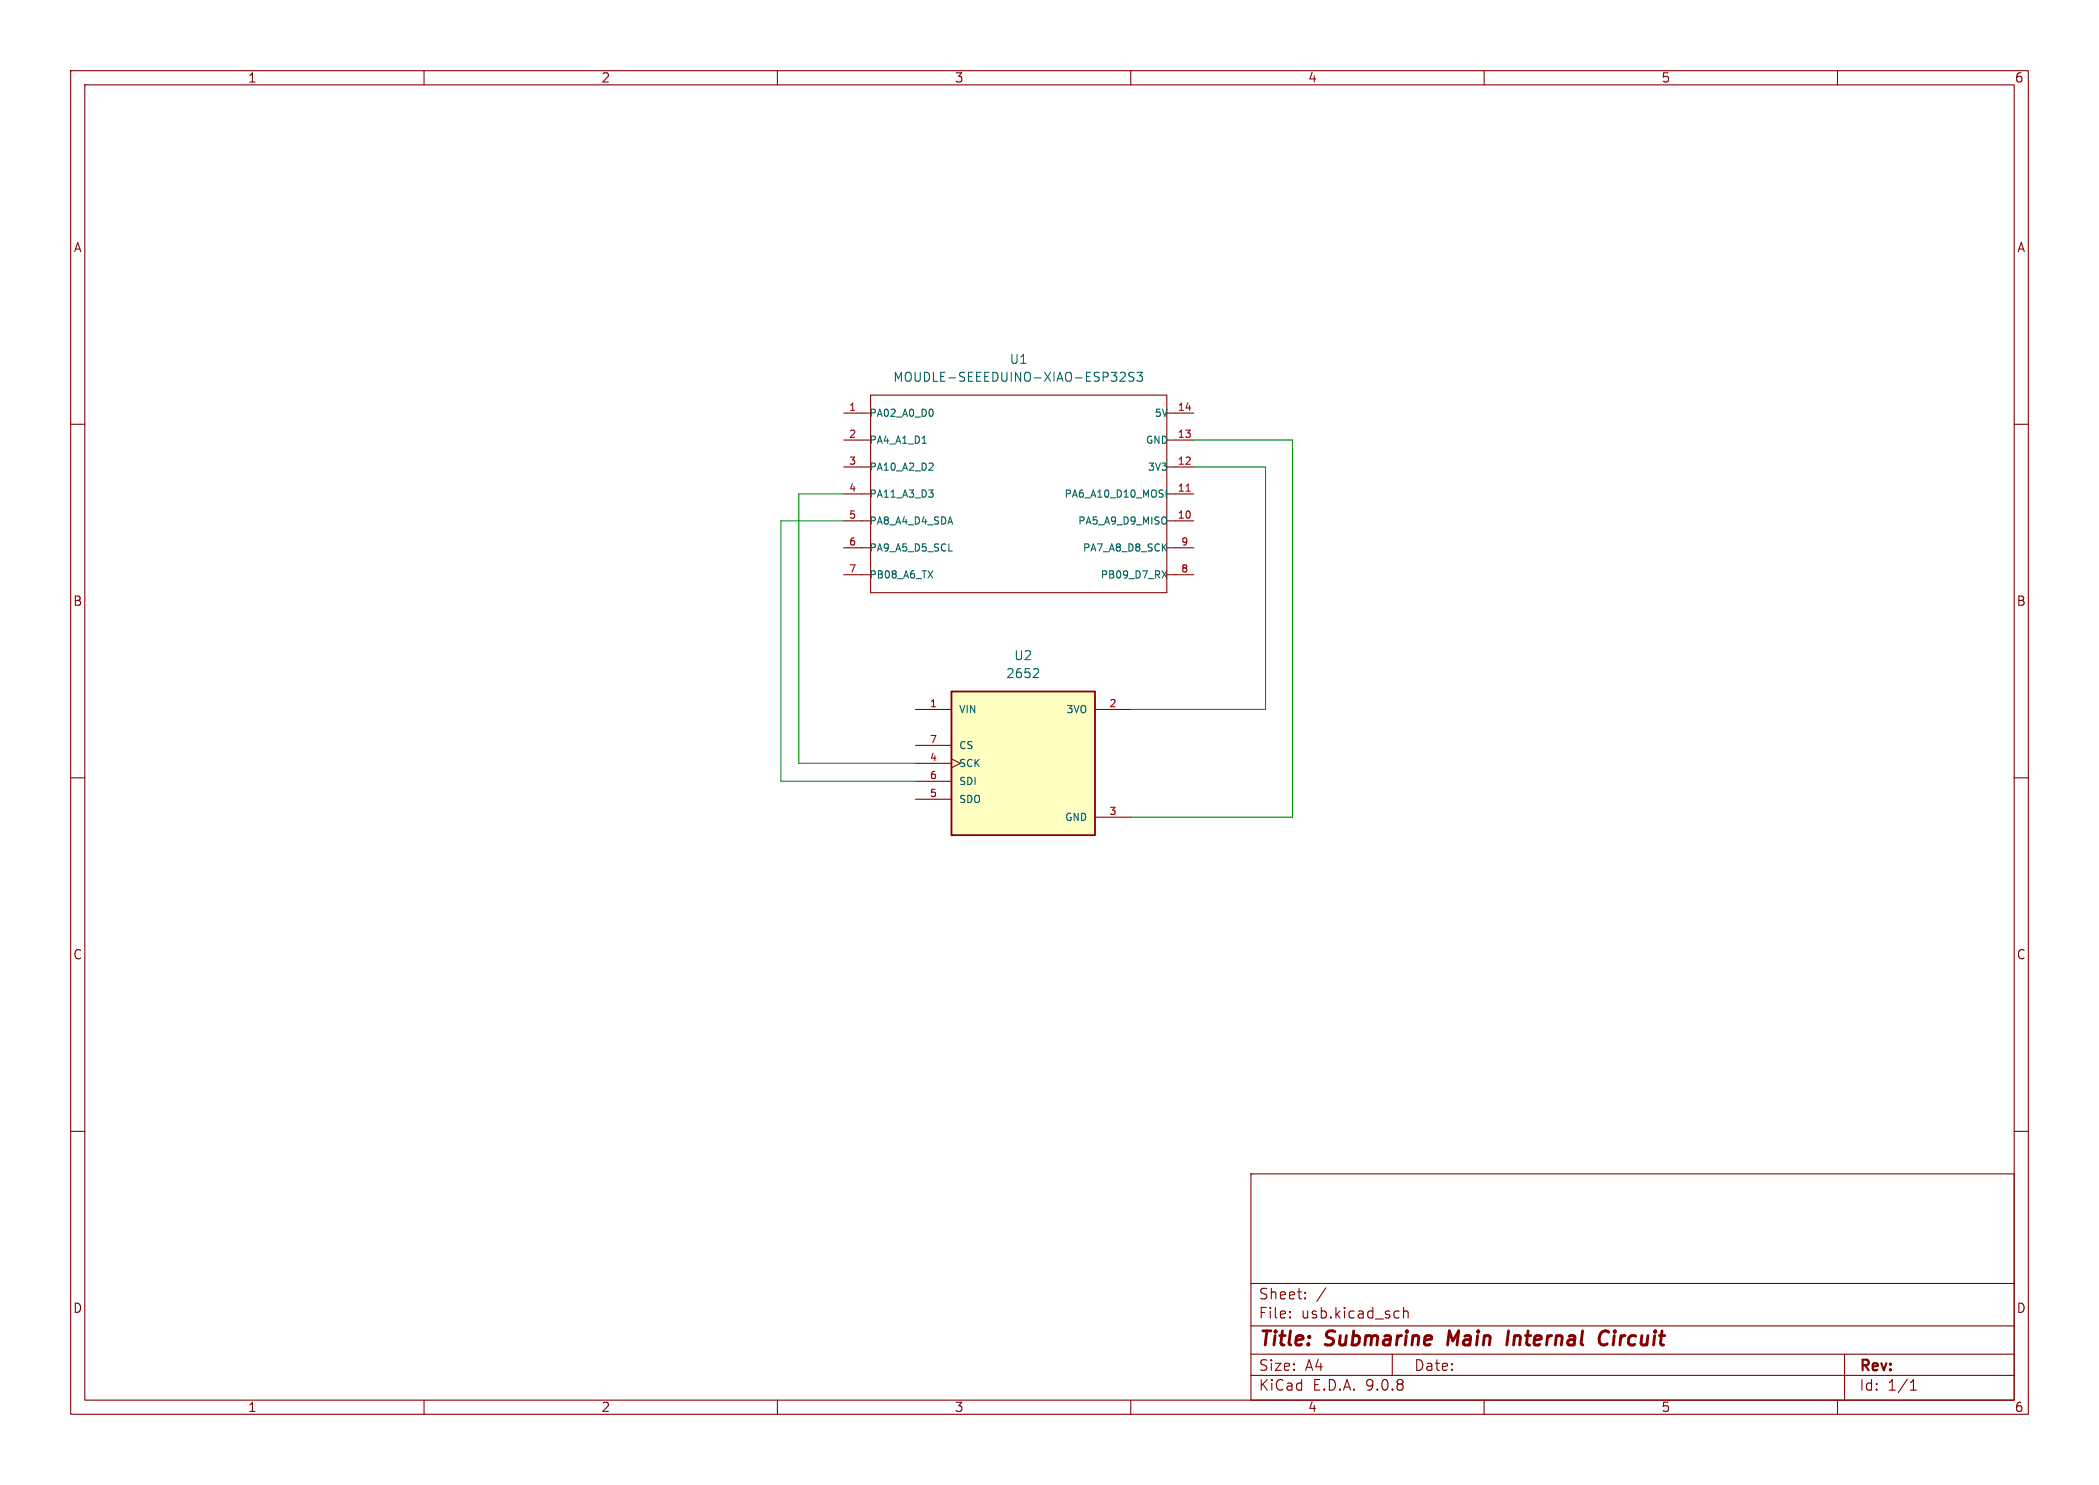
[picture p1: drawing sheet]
<svg xmlns="http://www.w3.org/2000/svg" width="297mm" height="210mm" viewBox="0 0 297 210" stroke-linecap="round" stroke-linejoin="round" font-family="sans-serif">
<g fill="none" stroke="#840000" stroke-width=".15">
<path d="M10 10h277v190h-277zM12 12h273v186h-273zM60 10v2M110 10v2M160 10v2M210 10v2M260 10v2M10 60h2M285 60h2M10 110h2M285 110h2M10 160h2"/>
<path d="M177 166h108v32h-108zM285 160h2M60 198v2M110 198v2M160 198v2M177 194.5h108M177 191.5h108M177 187.5h108M177 181.5h108M182.5 186.3h.1l-.1 .1M182.5 186.3v.1M182.5 185.5v.1"/>
<path d="M182.5 185.5h.1l-.1 .1M184.7 183.6v.1M184.7 183.6h-.1l.1 .1M184.7 182.8v.1M184.7 182.8h-.1l.1 .1M187.6 182.1l-1.3 2M197 191.5v3M197.8 185.4l.2 .1M198 186.3l-.2 .1M198.6 184.9v1.5M198.6 185.5a.37 .37 0 0 1 .6 .1v.8M210 198v2"/>
<path d="M260 198v2M261 191.5v6.5M270.3 196.6h.9M270.3 195.5l.4-.4v1.5"/>
</g>
<path d="M205.1 188.2l-.3 2M213.5 188.2l-.3 2M227.6 188.4a.8 .8 0 0 0-.9-.1 .8 .8 0 0 0-.4 .8 .76 .76 0 0 0 .1 .9 .76 .76 0 0 0 .9 .1l.1-.1" fill="none" stroke="#840000" stroke-width=".4"/>
<path d="M134.6 97.8h20.3v20.3h-20.3z" fill="#ffffc2"/>
<path d="M134.6 97.8h20.3v20.3h-20.3z" fill="none" stroke="#840000" stroke-width=".25"/>
<g fill="none" stroke="#840000" stroke-width=".15">
<path d="M119.4 58.4h3.8M123.2 55.9h41.9v27.9h-41.9zM165.1 58.4h3.8M119.4 62.2h3.8M119.4 66h3.8M119.4 69.9h3.8M119.4 73.7h3.8M119.4 77.5h3.8M165.1 62.2h3.8M165.1 66h3.8M165.1 69.9h3.8M165.1 73.7h3.8"/>
<path d="M165.1 77.5h3.8M119.4 81.3h3.8M165.1 81.3h3.8M129.5 100.3h5.1M129.5 105.4h5.1M129.5 108h5.1M129.5 110.5h5.1M129.5 113h5.1M134.6 107.3l1.3 .7-1.3 .6M154.9 100.3h5.1M154.9 115.6h5.1"/>
</g>
<g fill="none" stroke="#006464" stroke-width=".15">
<path d="M131.9 58l.1 .3-.1 .5M158.5 52.8l.2-.2h.3l.2 .2v.2v.2l-.8 .7h.8M160.4 52.7l-.4-.1-.2 .2v.3l.5 .3 .1 .3-.2 .2h-.5M160.9 52.6h.8l-.5 .5 .4 .2v.5l-.2 .1h-.4l-.1-.1M130.5 62.7h.6M131.4 69.3h.6l-.3 .4M131.8 65.5l.2 .2v.2l-.6 .6h.6M131.9 69.7l.1 .2-.1 .4M134.3 77.9h.4M165 73.3v.7M165 69.3v1M131.3 80.7l.7 1"/>
<path d="M132 80.7l-.7 1M146.7 94.6l.3 .2-.1 .3-.7 .7h.8M164.4 80.7l.7 1M165.1 80.7l-.7 1"/>
</g>
<path d="M167.8 69.5h.6" fill="none" stroke="#a90000" stroke-width=".15"/>
<path d="M119.4 73.7h-8.9v36.8h19M119.4 69.9h-6.4v38.1h16.5M168.9 66h10.2v34.3h-19.1M168.9 62.2h14v53.4h-22.9" fill="none" stroke="#009600" stroke-width=".15"/>
<g font-size="2.8" fill="#840000">
<text x="178" y="190.9">Title:</text>
<text x="187.7" y="190.9">Submarine</text>
<text x="205.7" y="190.9">Main</text>
<text x="214.9" y="190.9">Internal</text>
<text x="228.7" y="190.9">Circuit</text>
</g>
<g font-size="2.1" fill="#840000">
<text x="178" y="184">Sheet:</text>
<text x="178" y="186.7">File:</text>
<text x="184.1" y="186.7">usb.kicad_sch</text>
<text x="178" y="196.9">KiCad</text>
<text x="178" y="194.1">Size:</text>
<text x="184.7" y="194.1">A4</text>
<text x="185.7" y="196.9">E.D.A.</text>
<text x="193.3" y="196.9">9.0.8</text>
<text x="200" y="194.1">Date:</text>
<text x="263" y="194.3">Rev:</text>
<text x="263" y="196.9">Id:</text>
<text x="267.1" y="196.9">1/1</text>
</g>
<g font-size="1.8" fill="#840000">
<text x="35" y="11.9">1</text>
<text x="85" y="11.9">2</text>
<text x="135" y="11.9">3</text>
<text x="185" y="11.9">4</text>
<text x="235" y="11.9">5</text>
<text x="285" y="11.9">6</text>
<text x="10.3" y="35.9">A</text>
<text x="285.3" y="35.9">A</text>
<text x="10.3" y="85.9">B</text>
<text x="285.3" y="85.9">B</text>
<text x="10.3" y="135.9">C</text>
<text x="285.3" y="135.9">C</text>
<text x="10.3" y="185.9">D</text>
<text x="285.3" y="185.9">D</text>
<text x="35" y="199.9">1</text>
<text x="85" y="199.9">2</text>
<text x="135" y="199.9">3</text>
<text x="185" y="199.9">4</text>
<text x="235" y="199.9">5</text>
<text x="285" y="199.9">6</text>
</g>
<g font-size="1.8" fill="#006464">
<text x="142.8" y="51.7">U1</text>
<text x="126.3" y="54.2">MOUDLE-SEEEDUINO-XIAO-ESP32S3</text>
<text x="143.4" y="93.6">U2</text>
<text x="142.3" y="96.1">2652</text>
</g>
<g font-size="1.4" fill="#a90000">
<text x="120" y="58.2">1</text>
<text x="166.5" y="58.2">14</text>
<text x="120" y="62">2</text>
<text x="120" y="65.8">3</text>
<text x="166.5" y="62">13</text>
<text x="166.5" y="65.8">12</text>
<text x="120" y="69.6">4</text>
<text x="166.5" y="69.6">11</text>
<text x="120" y="73.4">5</text>
<text x="120" y="77.2">6</text>
<text x="166.5" y="73.4">10</text>
<text x="167" y="77.2">9</text>
<text x="120" y="81">7</text>
<text x="167" y="81">8</text>
<text x="131.5" y="100.1">1</text>
<text x="156.9" y="100.1">2</text>
<text x="131.5" y="105.2">7</text>
<text x="131.5" y="107.7">4</text>
<text x="131.5" y="110.2">6</text>
<text x="131.5" y="112.8">5</text>
<text x="156.9" y="115.3">3</text>
</g>
<g font-size="1.4" fill="#006464">
<text x="122.9" y="59.2">PA02_A0_D0</text>
<text x="163.3" y="59.2">5V</text>
<text x="122.9" y="63">PA4_A1_D1</text>
<text x="162" y="63">GND</text>
<text x="122.9" y="66.8">PA10_A2_D2</text>
<text x="122.9" y="70.6">PA11_A3_D3</text>
<text x="150.5" y="70.6">PA6_A10_D10_MOSI</text>
<text x="162.3" y="66.8">3V3</text>
<text x="122.9" y="74.4">PA8_A4_D4_SDA</text>
<text x="152.4" y="74.4">PA5_A9_D9_MISO</text>
<text x="122.9" y="78.2">PA9_A5_D5_SCL</text>
<text x="122.9" y="82">PB08_A6_TX</text>
<text x="153.1" y="78.2">PA7_A8_D8_SCK</text>
<text x="155.6" y="82">PB09_D7_RX</text>
<text x="135.6" y="101.1">VIN</text>
<text x="150.8" y="101.1">3VO</text>
<text x="135.6" y="106.1">CS</text>
<text x="135.6" y="108.7">SCK</text>
<text x="135.6" y="111.2">SDI</text>
<text x="135.6" y="113.8">SDO</text>
<text x="150.6" y="116.3">GND</text>
</g>
</svg>
